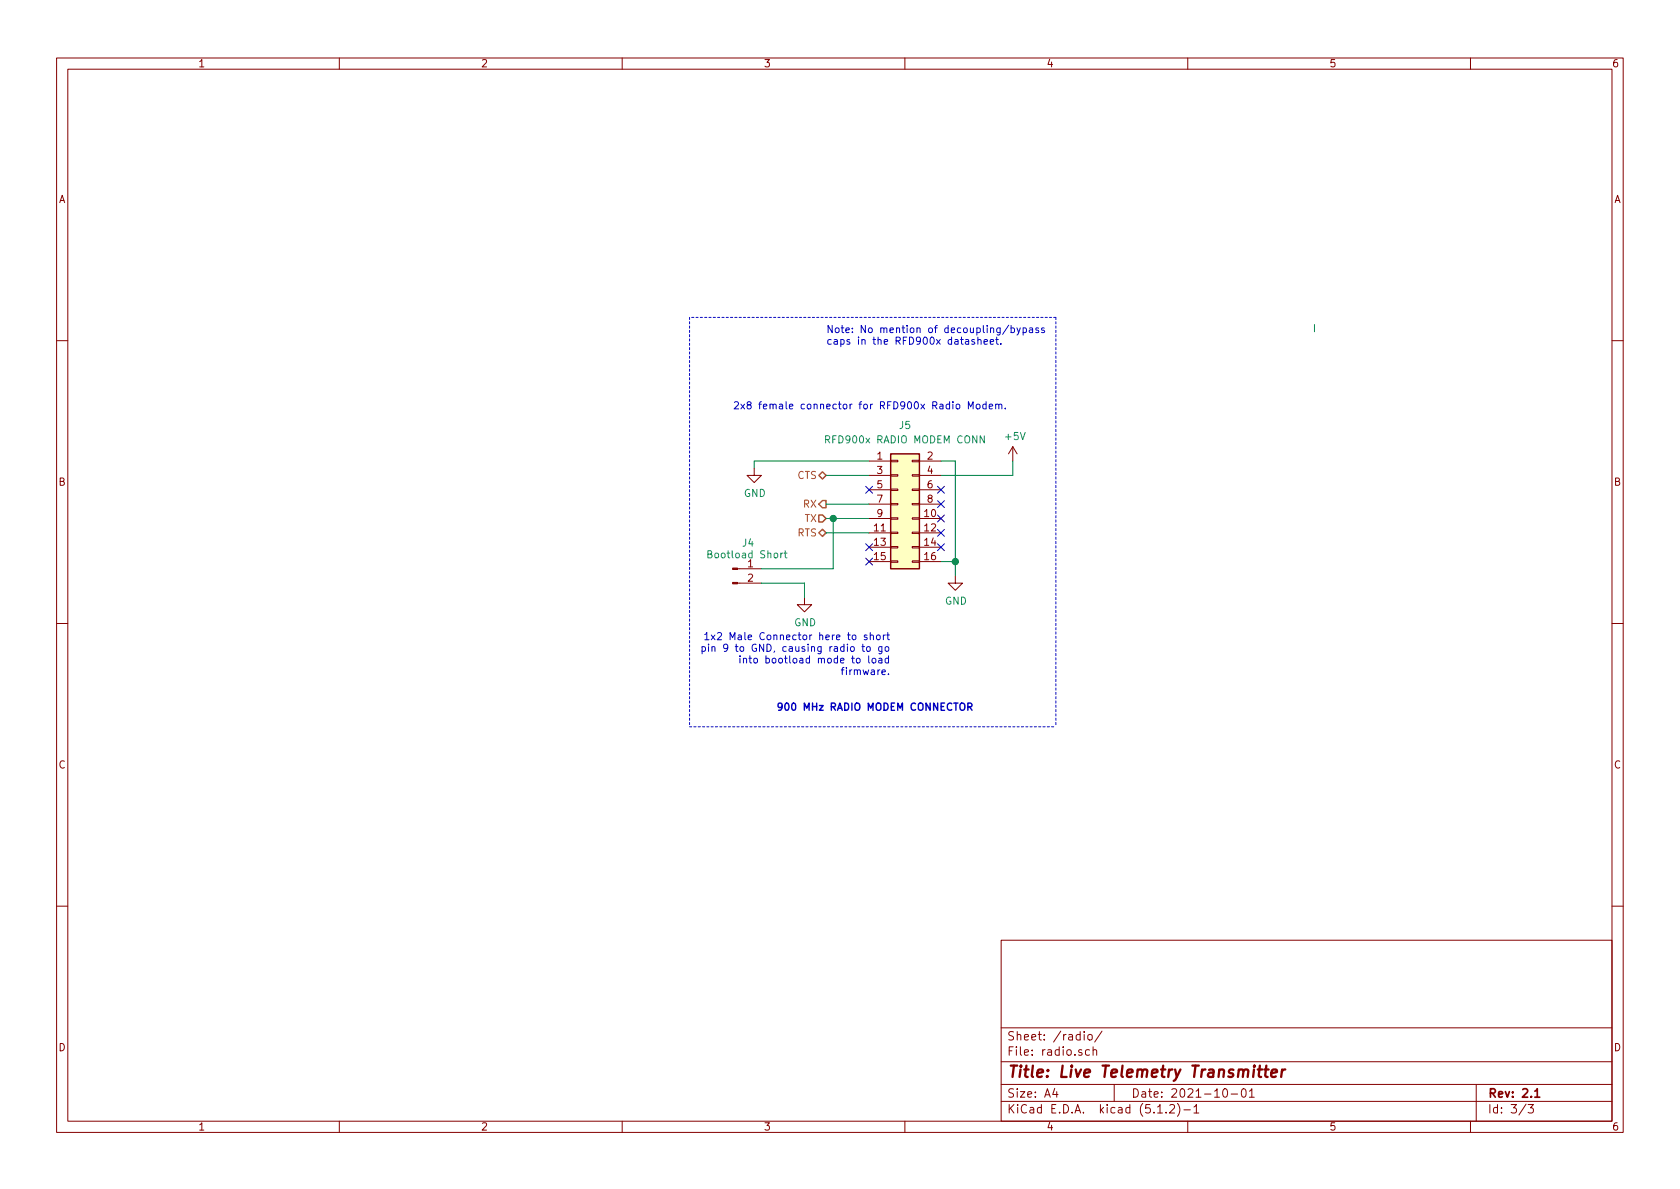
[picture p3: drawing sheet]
<svg xmlns="http://www.w3.org/2000/svg" width="297mm" height="210mm" viewBox="0 0 297 210" stroke-linecap="round" stroke-linejoin="round" font-family="sans-serif">
<g fill="none" stroke="#840000" stroke-width=".18">
<path d="M10 10.3h277v189.9h-277zM12 12.2h273v186.1h-273zM60 10.3v1.9M110 10.3v1.9M160 10.3v1.9M210 10.3v1.9M260 10.3v1.9M10 60.2h2M179.1 79l-.8 1.3M179.1 79v2.5M179.1 79l.7 1.3M285 60.2h2"/>
<path d="M133.3 82.8v1.3h1.3l-1.3 1.2-1.2-1.2h1.2M153.7 81.5h3.8M153.7 91.7h3.8M153.7 94.2h3.8M153.7 96.8h3.8M153.7 99.3h3.8M153.7 84.1h3.8M153.7 86.6h3.8M153.7 89.1h3.8M157.5 99.2h1.2v.2h-1.2zM157.5 96.6h1.2v.3h-1.2zM157.5 94.1h1.2v.3h-1.2z"/>
<path d="M157.5 91.6h1.2v.2h-1.2zM157.5 89h1.2v.3h-1.2zM157.5 86.5h1.2v.2h-1.2zM157.5 83.9h1.2v.3h-1.2zM157.5 81.4h1.2v.3h-1.2zM161.3 99.2h1.3v.2h-1.3zM161.3 96.6h1.3v.3h-1.3zM161.3 94.1h1.3v.3h-1.3zM161.3 91.6h1.3v.2h-1.3zM161.3 89h1.3v.3h-1.3zM161.3 86.5h1.3v.2h-1.3zM161.3 83.9h1.3v.3h-1.3z"/>
<path d="M161.3 81.4h1.3v.3h-1.3zM162.6 81.5h3.8M162.6 91.7h3.8M162.6 94.2h3.8M162.6 96.8h3.8M162.6 99.3h3.8M162.6 84.1h3.8M162.6 86.6h3.8M162.6 89.1h3.8M10 110.3h2M130.4 103.1h4.2M130.4 100.6h4.2"/>
<path d="M142.2 105.7v1.2h1.3l-1.3 1.3-1.2-1.3h1.2M168.9 101.8v1.3h1.3l-1.3 1.3-1.3-1.3h1.3M285 110.3h2M10 160.2h2M177 166.3h108v32h-108zM285 160.2h2M60 198.3v1.9M110 198.3v1.9M160 198.3v1.9M177 194.8h108M177 191.8h108M177 187.8h108"/>
<path d="M177 181.8h108M186.5 192.5l-.4 1h1M186.8 193v1M191.7 182.4v.2M191.7 182.9v1M192.4 183.1l.2-.2 .5 .2v.7l-.3 .1-.4-.1zM192.6 185.7l-.4-.1-.3 .3 .1 .6 .2 .1 .4-.1M193.3 185.7l.2-.1 .3 .1 .1 .9M193.3 185.1v1.5M194.8 182.3l-1.3 2M197 191.8v3M204.7 196.8h.8"/>
<path d="M206.2 196.7v.1M206.8 195.5l.2-.2h.4l.2 .2 .1 .3-.1 .2-.8 .8h.9M208.2 195.1a1.71 1.71 0 0 1 0 2.3M209.3 196.3h1.2M210 198.3v1.9M211.1 195.8l.4-.5v1.5M211.1 196.8h.9M216.3 192.7l.4-.2a.94 .94 0 0 1 0 1.5 .79 .79 0 0 1-.4-1.3zM217.7 193.5h1.1M219.6 192.7l.4-.2a.94 .94 0 0 1 0 1.5 .82 .82 0 0 1-.4-1.3zM220.9 193l.4-.5v1.5M220.9 194h.9"/>
<path d="M260 198.3v1.9M261 191.8v6.5M269.8 195.2l-1.2 2M270.2 195.3h.9l-.5 .6 .4 .1v.7l-.2 .1-.6-.1"/>
</g>
<path d="M271.4 193l.4-.5v1.5M271.4 194h.8" fill="none" stroke="#840000" stroke-width=".3"/>
<path d="M222.4 189.1h.8M222.8 188.4l-.2 1.8v.1l.4 .1M223.5 189.1h.8M223.9 188.4l-.2 1.8 .1 .1 .3 .1M224.8 189.8l1-.2-.1-.4-.5-.1-.4 .3v.9l.2 .1 .6-.1M226.7 189.1l-.2 1.3M227.3 189.1a.54 .54 0 0 0-.7 .4" fill="none" stroke="#840000" stroke-width=".41"/>
<g fill="#840000" stroke="#840000" stroke-width=".18">
<path d="M129.5 103h.9v.2h-.9z"/>
<path d="M129.5 100.5h.9v.2h-.9z"/>
</g>
<path d="M146 77.7h.6l.1-.2-.1-.3-.1-.1h-.5v1.2M174 77.1v1.2l-.7-1.2v1.2M125.2 98l.5-.1 .1-.4-.6-.1v1.2h.5l.2-.2v-.2l-.3-.2M138 97.8v.8M138.4 97.8l-.4 .2M138.7 97.8h.4M138.8 97.4v1.1l.3 .1" fill="none" stroke="#008484" stroke-width=".18"/>
<path d="M232.4 57.4v1.3M146 84.1h7.7M146 91.7h7.7M146 89.1h7.7M146 94.2h7.7M147.3 91.7v8.9h-12.7M153.7 81.5h-20.4v1.3M166.4 81.5h2.5v20.3M166.4 99.3h2.5M179.1 81.5v2.6h-12.7M134.6 103.1h7.6v2.6" fill="none" stroke="#008400" stroke-width=".18"/>
<g fill="none" stroke="#0000c2" stroke-width=".18">
<path d="M172.9 59.6v1.3M176.2 59.6v1.1l.3 .2M178.4 57.5l-1.1 1.6M178.8 58h.3l.3 .2-.2 .6h-.4M178.8 57.6v1.2M179.8 58l.3 .8M180.4 58l-.4 1.1-.2 .2M180.9 58h.4l.2 .2-.1 .6h-.5M180.9 58v1.3M182 58h.5l.1 .8M182.6 58.3h-.4l-.2 .2v.3h.6M183.6 58h-.3l-.2 .2 .1 .1 .4 .2v.3h-.5"/>
<path d="M184.6 58h-.3l-.2 .2 .1 .1 .4 .2v.3h-.5M169.1 71.6l.2-.1 .3 .1 .1 .5-.1 .2h-.3l-.2-.1zM171.2 72.3v-1.3l.4 1 .5-1v1.3M172.3 60.1l-.3-.1-.2 .2 .1 .2 .4 .1v.3h-.5M172.7 71.5h.3l.3 .2-.1 .6h-.4l-.2-.2zM172.9 60.2l.2-.2 .3 .1 .1 .8M174 60.4l.6-.1-.1-.2-.3-.1-.2 .2 .1 .6h.4M174.3 71.5h-.3l-.2 .2 .1 .6h.4M174.3 71v1.3M174.9 71.9l.6-.1-.1-.3h-.3l-.2 .1 .1 .7h.4M175.1 60.4l.6-.1-.1-.2-.3-.1-.2 .2v.6h.5M176 71.6l.2-.1h.3l.1 .8"/>
<path d="M176 60h.5M176 71.5v.8M176.6 71.6l.2-.1h.3v.8M177 60.8v.1M177.7 72.2v.1M124.1 114.4l.4-.1 .2 .3-.1 .5h-.5M124.1 114.3v1.3M124.6 112.2l.4-.3v1.2M124.6 113.1h.7M125.3 113.9v.1M125.3 114.3v.9M125.8 112.3l.6 .8"/>
<path d="M125.9 114.5l.2-.2 .3 .1v.8M125.9 114.3v.9M126.4 112.3l-.6 .8M126.8 112l.5-.1 .3 .3-.8 .9h.8M128.7 114.5l-.3 .2-.3-.1-.2-.1 .2-.5 .3-.1 .2 .1a.84 .84 0 0 1-.3 1.2h-.2M130.8 116.4v.8M131.4 116.5l.2-.1 .3 .1 .1 .7M131.4 116.4v.8M132.4 116.4h.5M132.6 116v1.1l.3 .1M133.4 116.5l.3-.1 .2 .2-.1 .6h-.3l-.2-.1zM148.7 118.5h.5"/>
<path d="M149.2 118l-.3 .2v1.1M156.5 112.3l-.3 .2M156.5 114.5l.2-.2 .4 .2v.5l-.1 .1-.3 .1-.2-.1zM156.8 112.3h.5M157 111.9v1l.3 .2M157.1 116.5l-.4-.1-.2 .2 .1 .6h.5M157.1 116v1.2"/>
</g>
<path d="M121.9 56.1v72.4M186.7 56.1v72.4M186.7 56.1h-64.8M121.9 128.5h64.8" fill="none" stroke="#0000c2" stroke-width=".18" stroke-dasharray=".4 .4"/>
<path d="M144.8 94.2l.6-.6 .6 .6-.6 .7zM144.8 84.1l.6-.7 .6 .7-.6 .6zM144.8 91.1h.6l.6 .6-.6 .6h-.6zM145.4 88.5h.6v1.3h-.6l-.6-.7z" fill="none" stroke="#848400" stroke-width=".25"/>
<path d="M157.5 80.3h5.1v20.3h-5.1z" fill="#ffffc2" stroke="#ffffc2" stroke-width=".18"/>
<path d="M157.5 80.3h5.1v20.3h-5.1z" fill="none" stroke="#840000" stroke-width=".25"/>
<g fill="#008400" stroke="#008400" stroke-width=".25">
<circle cx="168.9" cy="99.3" r=".51"/>
<circle cx="147.3" cy="91.7" r=".51"/>
</g>
<path d="M169.8 124.5l.2-.2a.47 .47 0 0 1 .6 .5l-.1 .6-.2 .2-.4-.1a1 1 0 0 1-.1-1zM171.1 125l.6-.1 .2-.1-.1-.3-.2-.2h-.5v1.3M171.4 125l.5 .6" fill="none" stroke="#0000c2" stroke-width=".25"/>
<g fill="none" stroke="#000084" stroke-width=".18">
<path d="M153.1 98.7l1.2 1.2M153.1 96.2l1.2 1.2M153.1 86l1.2 1.2M154.3 98.7l-1.2 1.2M154.3 96.2l-1.2 1.2M154.3 86l-1.2 1.2M165.8 96.2l1.2 1.2M165.8 93.6l1.2 1.2M165.8 91.1l1.2 1.2M165.8 88.5l1.2 1.3M165.8 86l1.2 1.2M167 86l-1.2 1.2"/>
<path d="M167 96.2l-1.2 1.2M167 93.6l-1.2 1.2M167 91.1l-1.2 1.2M167 88.5l-1.2 1.3"/>
</g>
<text font-size="2.8" fill="#840000" x="178" y="190.5">Title: Live Telemetry Transmitter</text>
<g font-size="2.1" fill="#840000">
<text x="178" y="184">Sheet: /radio/</text>
<text x="178" y="186.7">File: radio.sch</text>
<text x="178" y="196.9">KiCad E.D.A. kicad (5.1.2)-1</text>
<text x="178" y="194.1">Size: A4</text>
<text x="200" y="194.1">Date: 2021-10-01</text>
<text x="263" y="194.1">Rev: 2.1</text>
<text x="263" y="196.9">Id: 3/3</text>
</g>
<g font-size="1.8" fill="#840000">
<text x="35" y="11.9">1</text>
<text x="85" y="11.9">2</text>
<text x="135" y="11.9">3</text>
<text x="185" y="11.9">4</text>
<text x="235" y="11.9">5</text>
<text x="285" y="11.9">6</text>
<text x="10.4" y="35.9">A</text>
<text x="285.4" y="35.9">A</text>
<text x="155.1" y="81.3">1</text>
<text x="155.1" y="83.8">3</text>
<text x="164" y="81.3">2</text>
<text x="164" y="83.8">4</text>
<text x="10.4" y="85.9">B</text>
<text x="155.1" y="86.4">5</text>
<text x="155.1" y="88.9">7</text>
<text x="164" y="86.4">6</text>
<text x="164" y="88.9">8</text>
<text x="285.4" y="85.9">B</text>
<text x="154.6" y="94">11</text>
<text x="155.1" y="91.4">9</text>
<text x="163.5" y="91.4">10</text>
<text x="163.5" y="94">12</text>
<text x="132.2" y="100.3">1</text>
<text x="154.6" y="96.5">13</text>
<text x="154.6" y="99.1">15</text>
<text x="163.5" y="96.5">14</text>
<text x="163.5" y="99.1">16</text>
<text x="132.2" y="102.9">2</text>
<text x="10.4" y="135.9">C</text>
<text x="285.4" y="135.9">C</text>
<text x="10.4" y="185.9">D</text>
<text x="285.4" y="185.9">D</text>
<text x="35" y="199.9">1</text>
<text x="85" y="199.9">2</text>
<text x="135" y="199.9">3</text>
<text x="185" y="199.9">4</text>
<text x="235" y="199.9">5</text>
<text x="285" y="199.9">6</text>
</g>
<g font-size="1.8" fill="#0000c2">
<text x="146" y="58.9">Note: No mention of decoupling/bypass</text>
<text x="146" y="61">caps in the RFD900x datasheet.</text>
<text x="129.5" y="72.4">2x8 female connector for RFD900x Radio Modem.</text>
<text x="129.5" y="113.2">1x2 Male Connector here to short</text>
<text x="129.5" y="115.3">pin 9 to GND, causing radio to go</text>
<text x="134.8" y="117.3">into bootload mode to load</text>
<text x="149.6" y="119.4">firmware.</text>
<text x="137.2" y="125.7">900 MHz RADIO MODEM CONNECTOR</text>
</g>
<g font-size="1.8" fill="#008484">
<text x="159.1" y="75.9">J5</text>
<text x="177.9" y="77.8">+5V</text>
<text x="146.7" y="78.4">RFD900x RADIO MODEM CONN</text>
<text x="131.5" y="87.9">GND</text>
<text x="125.7" y="98.7">Bootload Short</text>
<text x="131.3" y="96.7">J4</text>
<text x="167.1" y="106.9">GND</text>
<text x="140.4" y="110.7">GND</text>
</g>
<g font-size="1.8" fill="#848400">
<text x="141" y="84.7">CTS</text>
<text x="142.1" y="89.8">RX</text>
<text x="141" y="94.9">RTS</text>
<text x="142.3" y="92.3">TX</text>
</g>
</svg>
